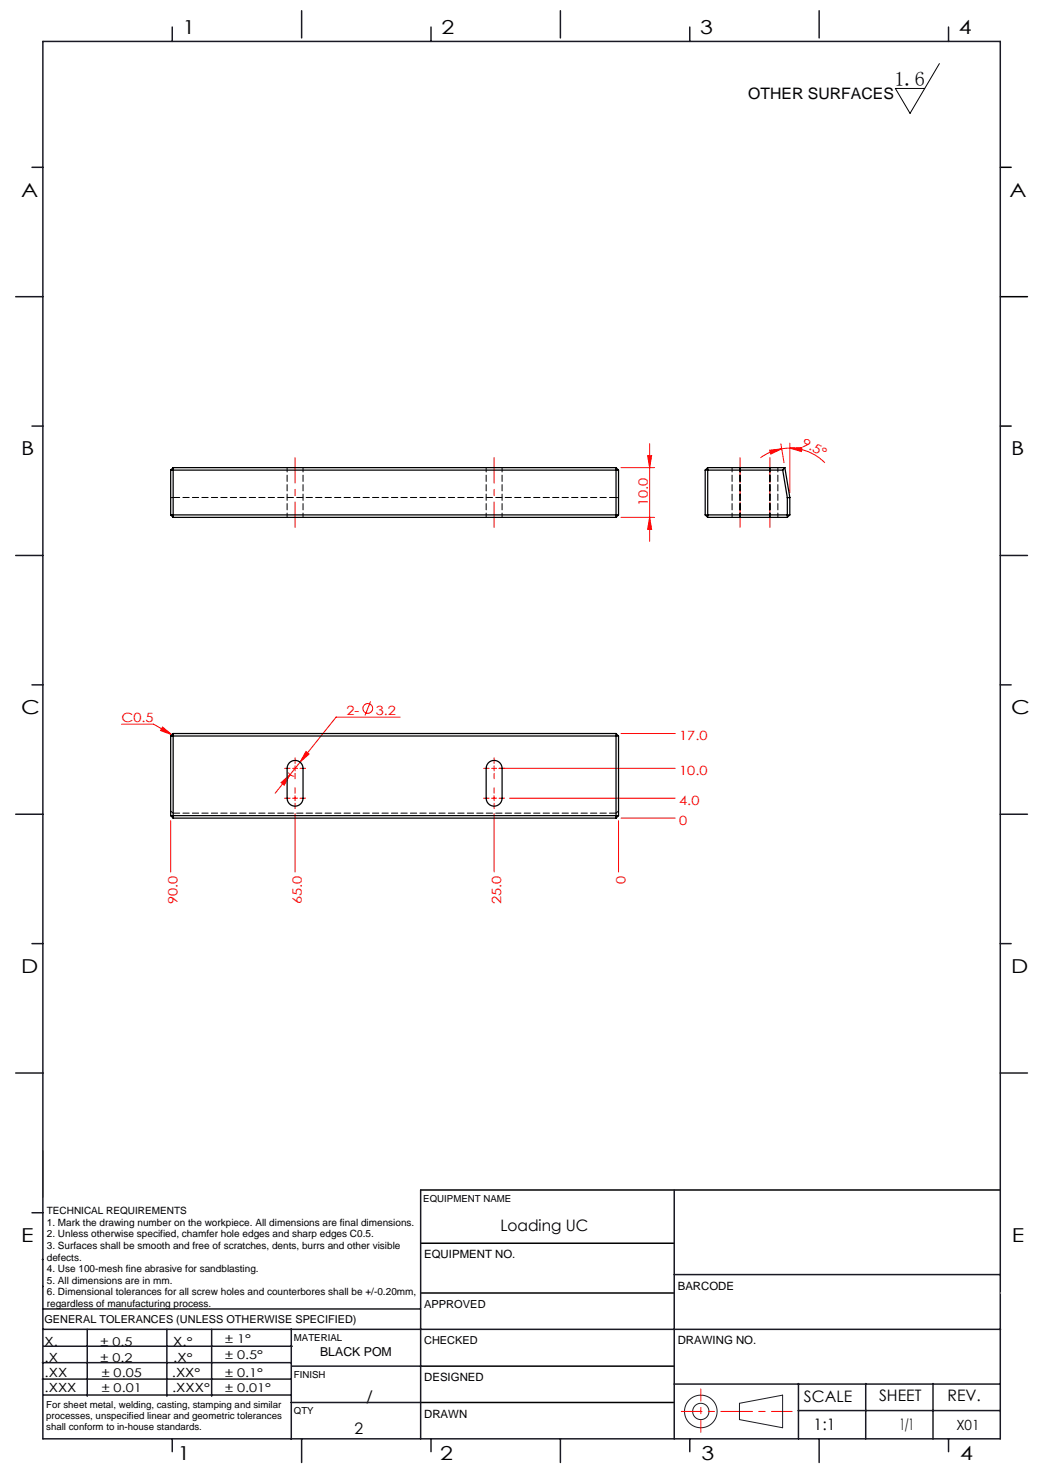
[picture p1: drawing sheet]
<svg xmlns="http://www.w3.org/2000/svg" width="210mm" height="297mm" viewBox="0 0 210 297" stroke-linecap="round" stroke-linejoin="round" font-family="sans-serif">
<g fill="none" stroke="#f00" stroke-width=".2">
<path d="M124.8 94h6.7M130.1 91.6h.8l-.4 2.4zM130.5 89.2v19.6M154.7 90.5l2.4-.3-2.2 1zM156.9 89.2l.7 3.8M157.1 90.2a9.9 9.9 0 0 0-4.3 1.8M158.7 90.1l2.4-.2v.8zM158.7 90.1l-1.6 .1M158.7 90.1a9.9 9.9 0 0 1 7.1 2.9M158.7 89.1v9.9M124.8 104h6.7M130.5 104l.4 2.4h-.8z"/>
<path d="M24.4 145.5h6.5l3.6 2.1M32.7 146.1l1.8 1.5-2.2-.8zM56.5 157.3l1.8-1.7-1.2 2.2zM57.9 155.2a1.6 1.6 0 0 0 1.2 .8M59.3 159.9v1M61.5 151l.6 .5-1.8 1.7zM74.5 141l-1.2 2.8M80.4 144.1h-12.9l-12.2 15.3M99.3 159.9v1M100.3 154.4h35.4M124.8 147.4h10.9M34.3 164.9v10.3"/>
<path d="M58.8 160.4h1M59.3 163.5v11.7M98.8 160.4h1M99.3 163.5v11.7M102.4 160.4h33.3M124.3 164.9v10.3M124.8 164.4h10.9"/>
<circle cx="73.9" cy="142.4" r=".98"/>
</g>
<g fill="none" stroke="#191924" stroke-width=".2">
<path d="M8.6 231.2v9.4M148.6 282l8.7-1.6v6.5l-8.7-1.6z"/>
<circle cx="140.8" cy="283.6" r="3.3"/>
<circle cx="140.8" cy="283.6" r="1.64"/>
</g>
<path d="M188.8 12.8l-5.9 10-3-5h5.9" fill="none" stroke="#000" stroke-width=".2"/>
<g fill="none" stroke="#f00" stroke-width=".2" stroke-dasharray="15.2 1.3 1.3 1.3">
<path d="M58.3 154.4h-1.1M59.3 159.4v-1.1M59.3 154.4v-.5M59.3 154.4h-.5M59.3 154.4v.5M59.3 154.4h.5M59.3 153.4v-1.1M59.3 155.4v1.1M60.3 154.4h1.1M98.3 154.4h-1.1M99.3 159.4v-1.1M99.3 154.4v-.5"/>
<path d="M99.3 154.4h-.5M99.3 154.4v.5M99.3 154.4h.5M99.3 153.4v-1.1M99.3 155.4v1.1M100.3 154.4h1.1M58.3 160.4h-1.1M59.3 161.4v1.1M60.3 160.4h1.1M98.3 160.4h-1.1M99.3 161.4v1.1M100.3 160.4h1.1"/>
</g>
<path d="M59.3 92v14M99.3 92v14M148.7 92v14M154.7 92v14" fill="none" stroke="#f00" stroke-width=".2" stroke-dasharray="15.2 1.3 1.3 1.3" stroke-dashoffset="10.1"/>
<path d="M201 33.6h2.2M201 59.6h5.5M201 85.6h2.2M84.5 239.1h116.5M84.6 259.8h50.9M84.6 249.8h50.9M84.6 274.5h50.9M84.5 281.8h51" fill="none" stroke="#000" stroke-width=".3"/>
<path d="M136.9 283.6h22.3" fill="none" stroke="#f00" stroke-width=".2" stroke-dasharray="6.3 1.3 1.3 1.3" stroke-dashoffset="2.2"/>
<path d="M140.8 287.8v-8.7" fill="none" stroke="#f00" stroke-width=".2" stroke-dasharray="6.3 1.3 1.3 1.3" stroke-dashoffset="3.9"/>
<g fill="none" stroke="#191924" stroke-width=".3">
<path d="M8.6 8.3h192.4v280.8h-192.4zM34.6 5.4v2.9M60.6 2.2v5.4M86.6 5.4v2.9M112.6 2.2v5.4M138.6 5.4v2.9M164.6 2.2v5.4M190.6 5.4v2.9M6.4 33.6h2.2M3.2 59.6h5.4M6.4 85.6h2.2M3.2 111.6h5.4"/>
<path d="M201 111.6h5.5M6.4 137.6h2.2M201 137.6h2.2M3.2 163.6h5.4M201 163.6h5.5M6.4 189.6h2.2M201 189.6h2.2M3.2 215.6h5.4M201 215.6h5.5M84.5 239.1v50M135.5 239.1v50M6.4 243.7h2.2"/>
<path d="M8.5 253.1h.1M8.6 258.5h.1M135.5 256.1h65.5M8.5 277.1h49.9M8.5 273.8h49.9M8.6 267.1h75.9M8.6 263h75.9M8.8 270.5h49.9M17.5 267.1v13.5M33.5 267.1v13.5M42.5 267.1v13.5M58.5 267.1v22.1"/>
<path d="M58.6 274.5h26M84.6 267.1h116.5M135.5 278.1h65.5M160.5 278v11.1M174 278v11.1M187.5 278v11.1M8.8 280.3h49.7M34.6 289.1v2.6M58.5 281.8h26M60.6 289.1v4.8M86.6 289.1v2.6M112.6 289.1v4.8"/>
<path d="M138.6 289.1v2.6M160.4 283.5h40.6M164.6 289.1v4.8M190.6 289.1v2.6"/>
</g>
<path d="M201 259.8h.1" fill="none" stroke="#c0c0c0" stroke-width=".2"/>
<g fill="#f00">
<path d="M158.7 90.1l2.4-.2v.8zM154.7 90.5l2.4-.3-2.2 1z"/>
<path d="M56.5 157.3l.6 .5 1.2-2.2zM61.5 151l-1.2 2.1 1.8-1.6zM32.7 146.1l1.8 1.5-2.2-.8z"/>
<path d="M130.5 104l.4 2.4h-.8zM130.1 91.6h.8l-.4 2.4z"/>
</g>
<g fill="none" stroke="#000" stroke-width=".25">
<path d="M34.3 94.5h90M34.3 94.5v9M34.8 94l-.5 .5M34.8 94v10M34.8 94h89M123.8 94v10M123.8 94l.5 .5M124.3 94.5v9M141.7 94.5h15.6M141.7 94.5v9M142.2 94h15.5M142.2 94v10"/>
<path d="M142.2 94l-.5 .5M157.3 94.5l.9 5.5M157.7 94l-.4 .5M157.7 94l1 6M158.7 100v3.5M158.7 100h-.5M34.3 103.5h90M34.3 103.5l.5 .5M34.8 104h89M124.3 103.5l-.5 .5M141.7 103.5h17M141.7 103.5l.5 .5"/>
<path d="M142.2 104h16M158.2 100v4M158.7 103.5l-.5 .5M34.3 147.9v16M34.3 147.9h90M34.8 147.4v17M34.8 147.4l-.5 .5M34.8 147.4h89M58.1 153.3a1.6 1.6 0 0 1 1.8-.4 1.6 1.6 0 0 1 1 1.5v6a1.6 1.6 0 0 1-1.6 1.6 1.6 1.6 0 0 1-1.6-1.6v-6zM98.1 153.3a1.6 1.6 0 0 1 1.8-.4 1.6 1.6 0 0 1 1 1.5v6a1.6 1.6 0 0 1-1.6 1.6 1.6 1.6 0 0 1-1.6-1.6v-6zM123.8 147.4v17M123.8 147.4l.5 .5"/>
<path d="M124.3 147.9v16M34.3 163.9h90M34.3 163.9l.5 .5M34.8 164.4h89M124.3 163.9l-.5 .5"/>
</g>
<path d="M57.7 94v10M60.9 94v10M97.7 94v10M100.9 94v10M147.1 94v10M148.7 94v10M154.7 94v10M156.3 104v-10" fill="none" stroke="#000" stroke-width=".2" stroke-dasharray="1.3 .6" stroke-dashoffset=".4"/>
<path d="M123.8 100h.5M34.3 100h.5" fill="none" stroke="#000" stroke-width=".2" stroke-dasharray="1.3 .6"/>
<path d="M34.8 100h89M123.8 163.4h-89" fill="none" stroke="#000" stroke-width=".2" stroke-dasharray="1.3 .6" stroke-dashoffset="-.1"/>
<path d="M34.3 163l.5 .4M123.8 163.4l.5-.4" fill="none" stroke="#000" stroke-width=".2" stroke-dasharray="1.3 .6" stroke-dashoffset=".3"/>
<text font-size="4.1" x="179.7" y="17.2">1.6</text>
<g font-size="3.9">
<text x="36.7" y="6.9">1</text>
<text x="88.7" y="6.9">2</text>
<text x="140.7" y="6.9">3</text>
<text x="192.7" y="6.9">4</text>
<text x="4.2" y="39.5">A</text>
<text x="202.9" y="39.5">A</text>
<text x="4.2" y="91.5">B</text>
<text x="203.2" y="91.5">B</text>
<text x="4.2" y="143.5">C</text>
<text x="203.2" y="143.5">C</text>
<text x="4.2" y="195.5">D</text>
<text x="203.2" y="195.5">D</text>
<text x="4.2" y="249.6">E</text>
<text x="203.3" y="249.6">E</text>
<text x="35.7" y="293.4">1</text>
<text x="88.4" y="293.4">2</text>
<text x="141" y="293.4">3</text>
<text x="193" y="293.4">4</text>
</g>
<g font-size="3.2">
<text x="150.4" y="20">OTHER SURFACES</text>
<text x="100.6" y="247.3">Loading UC</text>
<text x="73.6" y="281.7">/</text>
<text x="161.6" y="281.7">SCALE</text>
<text x="176.7" y="281.5">SHEET</text>
<text x="190.4" y="281.5">REV.</text>
<text x="163.5" y="287.3">1:1</text>
<text x="180.8" y="287.3">1/1</text>
<text x="71.3" y="288.2">2</text>
</g>
<text font-size="2.8" x="192.2" y="287.3">X01</text>
<g font-size="2.6" fill="#f00">
<text x="160.9" y="89.6" transform="rotate(26 160.9 89.6)">9.5°</text>
<text x="130.2" y="101.8" transform="rotate(-90 130.2 101.8)">10.0</text>
<text x="69.6" y="143.7">2-</text>
<text x="75.5" y="143.7">3.2</text>
<text x="24.4" y="145.2">C0.5</text>
<text x="136.5" y="148.8">17.0</text>
<text x="136.5" y="155.8">10.0</text>
<text x="136.5" y="161.8">4.0</text>
<text x="136.5" y="165.8">0</text>
<text x="125.7" y="177.7" transform="rotate(-90 125.7 177.7)">0</text>
<text x="35.7" y="181.7" transform="rotate(-90 35.7 181.7)">90.0</text>
<text x="60.7" y="181.7" transform="rotate(-90 60.7 181.7)">65.0</text>
<text x="100.7" y="181.7" transform="rotate(-90 100.7 181.7)">25.0</text>
</g>
<g font-size="2.5">
<text x="8.9" y="273.6">.X</text>
<text x="8.9" y="270.4">X.</text>
<text x="34.8" y="273.7">.X°</text>
<text x="34.8" y="270.5">X.°</text>
<text x="64.3" y="272.4">BLACK POM</text>
<text x="9" y="276.7">.XX</text>
<text x="9" y="279.7">.XXX</text>
<text x="34.5" y="276.7">.XX°</text>
<text x="34.6" y="279.8">.XXX°</text>
</g>
<g font-size="2.4">
<text x="45.2" y="270">± 1°</text>
<text x="20.2" y="270.4">± 0.5</text>
<text x="20.2" y="273.7">± 0.2</text>
<text x="45.2" y="273.2">± 0.5°</text>
<text x="20.4" y="279.7">± 0.01</text>
<text x="20.4" y="276.7">± 0.05</text>
<text x="45.2" y="276.7">± 0.1°</text>
<text x="45.2" y="279.7">± 0.01°</text>
</g>
<g font-size="2.3">
<text x="85.2" y="252.9">EQUIPMENT NO.</text>
<text x="136.2" y="259.2">BARCODE</text>
<text x="136.2" y="270.2">DRAWING NO.</text>
<text x="85.2" y="277.6">DESIGNED</text>
<text x="85.2" y="284.9">DRAWN</text>
</g>
<g font-size="2.2">
<text x="85.2" y="262.8">APPROVED</text>
<text x="8.9" y="265.9">GENERAL TOLERANCES (UNLESS OTHERWISE SPECIFIED)</text>
<text x="85.2" y="270.1">CHECKED</text>
</g>
<g font-size="2">
<text x="9.4" y="244">TECHNICAL REQUIREMENTS</text>
<text x="9.4" y="246.3">1. Mark the drawing number on the workpiece. All dimensions are final dimensions.</text>
<text x="9.4" y="248.6">2. Unless otherwise specified, chamfer hole edges and sharp edges C0.5.</text>
<text x="9.4" y="251">3. Surfaces shall be smooth and free of scratches, dents, burrs and other visible</text>
<text x="9.4" y="253.3">defects.</text>
<text x="9.4" y="255.6">4. Use 100-mesh fine abrasive for sandblasting.</text>
<text x="9.4" y="258">5. All dimensions are in mm.</text>
<text x="9.4" y="260.3">6. Dimensional tolerances for all screw holes and counterbores shall be +/-0.20mm,</text>
<text x="9.4" y="262.6">regardless of manufacturing process.</text>
</g>
<g font-size="1.9">
<text x="85.1" y="241.5">EQUIPMENT NAME</text>
<text x="59.1" y="269.5">MATERIAL</text>
<text x="59.1" y="276.9">FINISH</text>
<text x="9.3" y="282.9">For sheet metal, welding, casting, stamping and similar</text>
<text x="9.3" y="285.1">processes, unspecified linear and geometric tolerances</text>
<text x="9.3" y="287.4">shall conform to in-house standards.</text>
<text x="59.1" y="284.2">QTY</text>
</g>
</svg>
